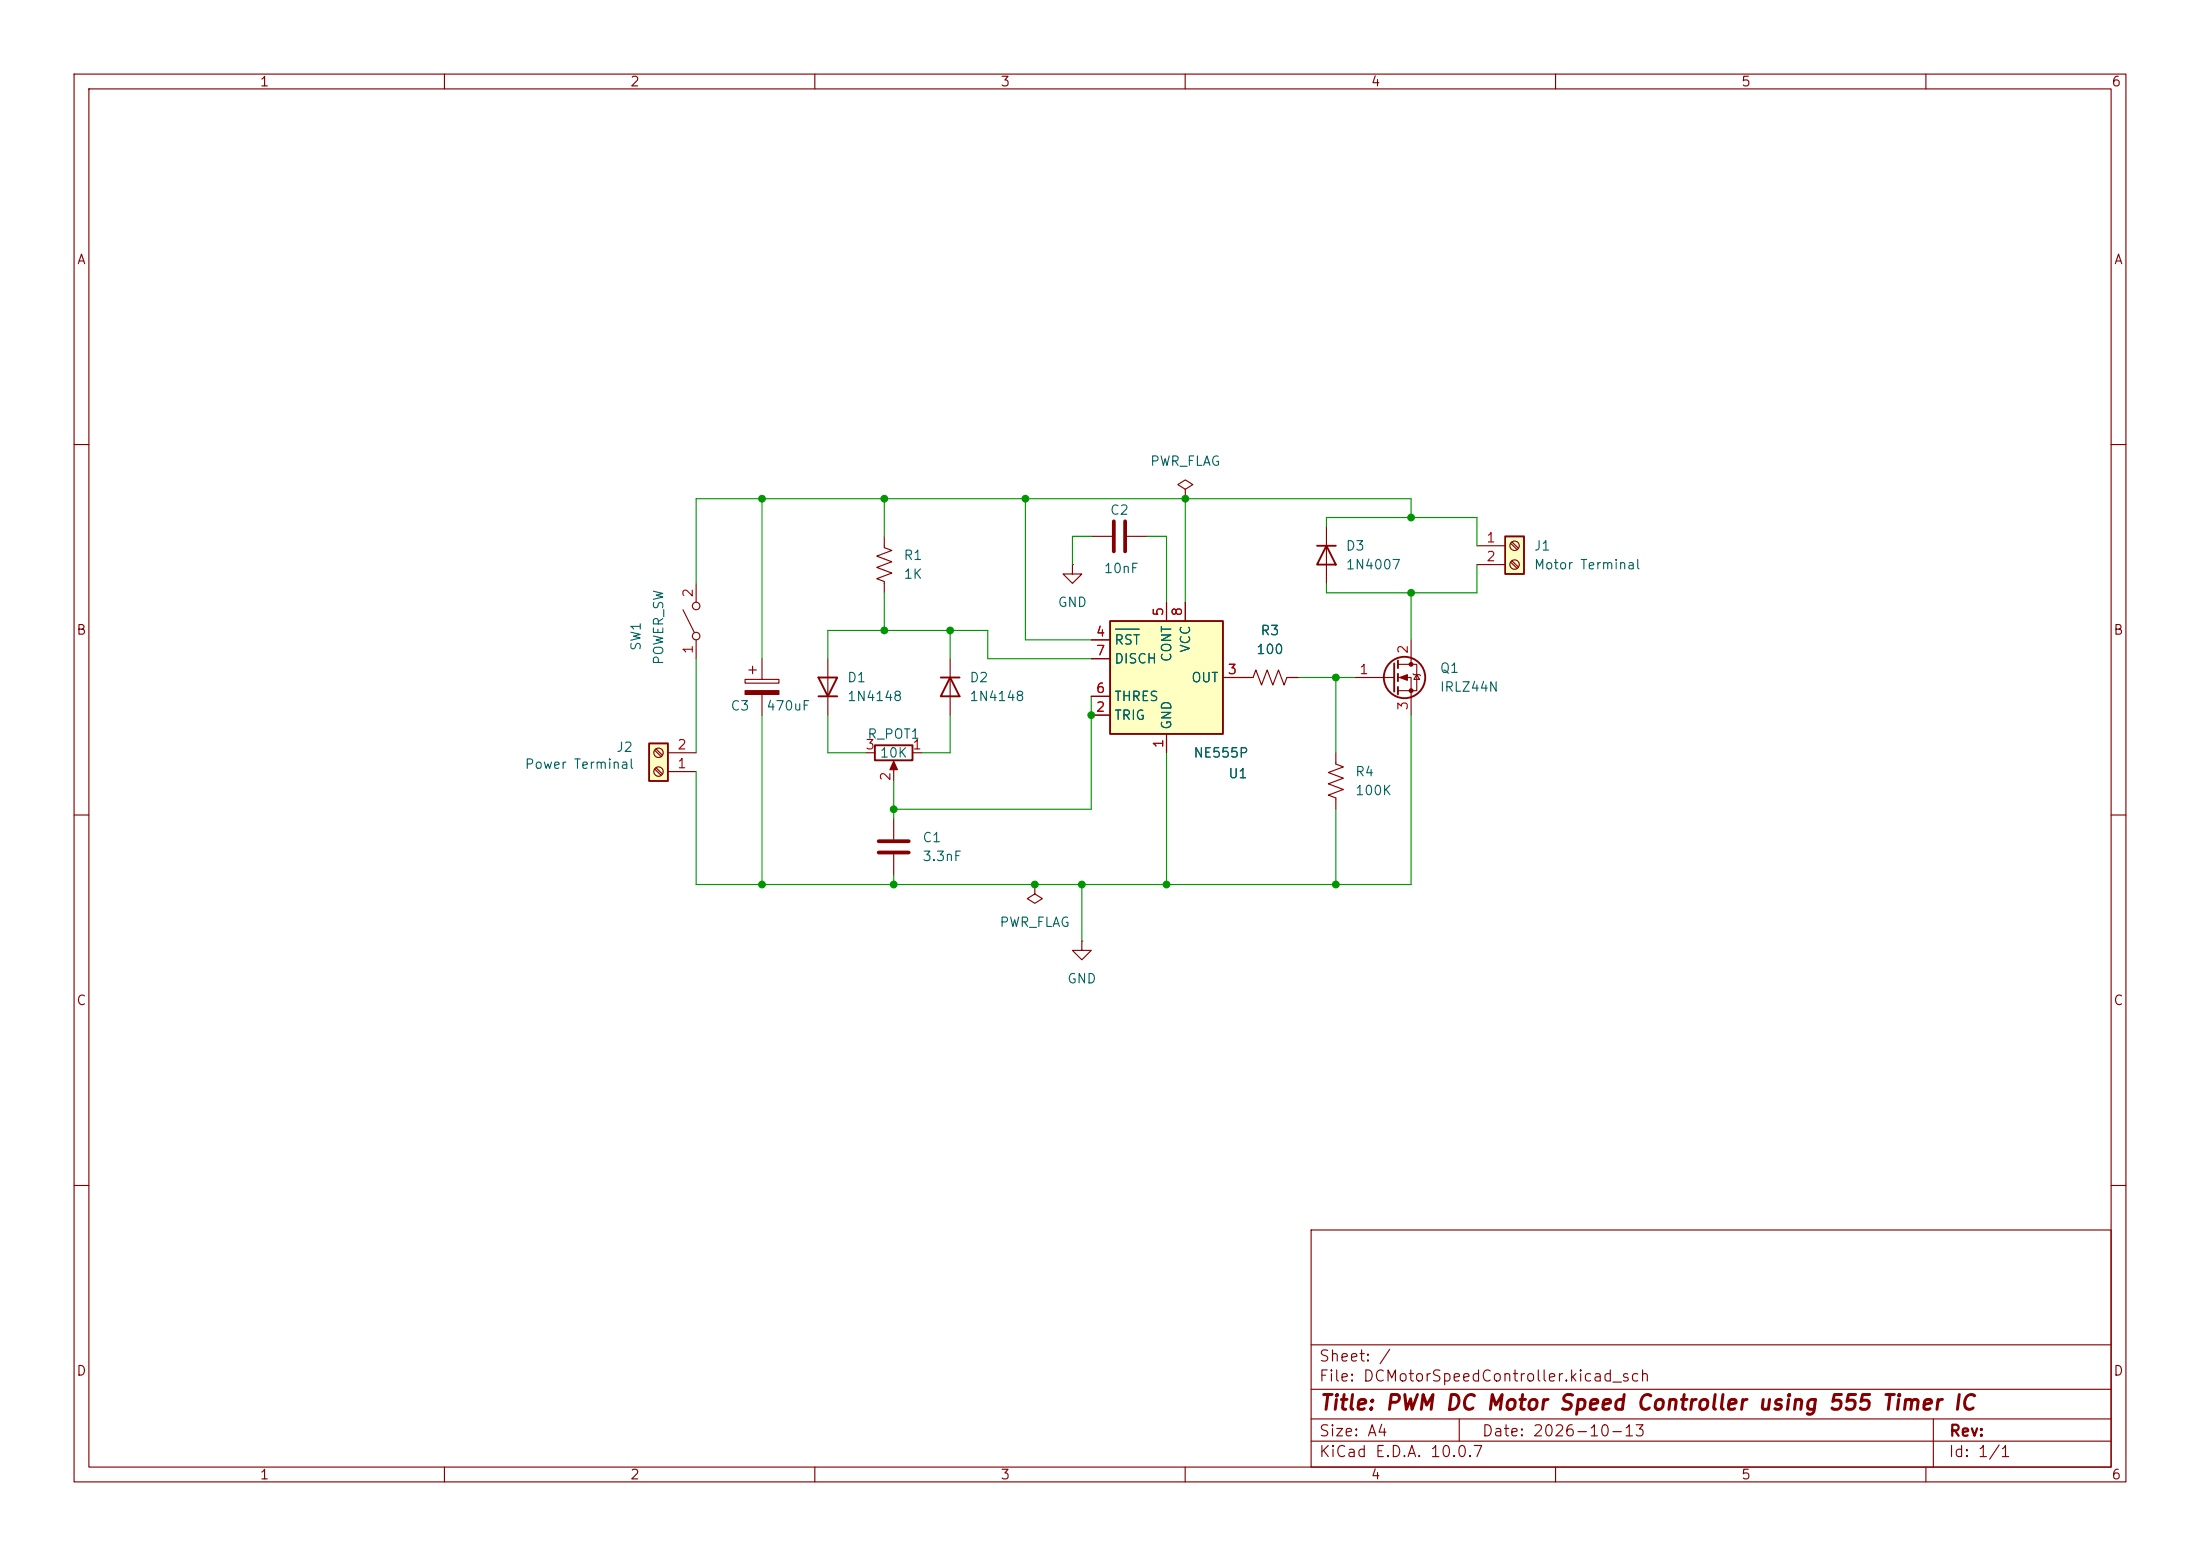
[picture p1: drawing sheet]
<svg xmlns="http://www.w3.org/2000/svg" width="297mm" height="210mm" viewBox="0 0 297 210" stroke-linecap="round" stroke-linejoin="round" font-family="sans-serif">
<g fill="none" stroke="#840000" stroke-width=".15">
<path d="M10 10h277v190h-277zM12 12h273v186h-273zM60 10v2M110 10v2M160 10v2M210 10v2M260 10v2M10 60h2M119.4 72.4v1.5l1 .4-2 .8 2 .7-2 .8 2 .7-2 .8 1 .4v1.5M160 66l1-.6-1-.6-1 .6 1 .6v1.3M160 67.3h.1M285 60h2"/>
<path d="M100.6 91.7h4.6v.5h-4.6zM101.1 90.4h1M101.6 89.9v1M102.9 88.9v2.8M102.9 93.7v2.8M111.8 88.9v7.6M182.9 91.4h5.3M188.7 89.7h2.6v3.5h-2.6M188.7 91.4h1.8v5.1M190.5 86.4v3.3M190.8 90.9l.1 .2h.7l.2 .1M191.3 91.1l.3 .6h-.7z"/>
<path d="M10 110h2M285 110h2M10 160h2M177 166h108v32h-108zM285 160h2M60 198v2M110 198v2M160 198v2M177 194.5h108M177 191.5h108M177 187.5h108M177 181.5h108"/>
<path d="M197 191.5v3M210 198v2M260 198v2M261 191.5v6.5"/>
</g>
<g fill="#840000" stroke="#840000" stroke-width=".15">
<path d="M100.6 93.2h4.6v.5h-4.6z"/>
<path d="M189 91.4l1-.3v.7z"/>
<circle cx="190.5" cy="89.7" r=".25"/>
<circle cx="190.5" cy="93.2" r=".25"/>
</g>
<g fill="none" stroke="#840000" stroke-width=".25">
<path d="M110.5 91.4h2.5l-1.2 2.6zM110.5 94h2.5M188.2 89.5v3.8M188.7 89.2v1M188.7 90.9v1M188.7 92.7v1"/>
<circle cx="189.6" cy="91.4" r="2.79"/>
</g>
<path d="M87.6 100.3h2.6v5.1h-2.6z" fill="#ffffc2"/>
<path d="M177.8 73.7h2.5M179.1 73.7l1.2 2.5h-2.5zM87.6 100.3h2.6v5.1h-2.6zM118.1 100.6h5.1v2h-5.1z" fill="none" stroke="#840000" stroke-width=".25"/>
<g fill="none" stroke="#840000" stroke-width=".15">
<path d="M94 78.7v2.6M179.1 71.1v7.6M92.2 82.3l1.5 3M94 86.4v2.5M88.4 103.8l.9 .8M88.4 101.3l.9 .8M88.6 103.6l.8 .9M88.6 101.1l.8 .8M90.2 104.1h3.8M90.2 101.6h3.8M116.8 101.6h1.3M120.6 103.1v2.3"/>
<path d="M123.2 101.6h1.3"/>
<circle cx="94" cy="85.9" r=".51"/>
<circle cx="94" cy="81.8" r=".51"/>
<circle cx="88.9" cy="104.1" r=".63"/>
<circle cx="88.9" cy="101.6" r=".63"/>
</g>
<path d="M120.6 102.7l.6 1.2h-1.1z" fill="#840000" stroke="#840000" stroke-width=".15"/>
<path d="M149.9 83.8h15.2v15.3h-15.2z" fill="#ffffc2"/>
<path d="M149.9 83.8h15.2v15.3h-15.2z" fill="none" stroke="#840000" stroke-width=".25"/>
<path d="M147.3 96.5h2.6M147.3 86.4h2.6M147.3 94h2.6M147.3 88.9h2.6M157.5 81.3v2.5M157.5 99.1v2.5M160 81.3v2.5M165.1 91.4h4.1l.3-1 .8 2.1 .8-2.1 .7 2.1 .8-2.1 .8 2.1 .3-1.1h1.6M180.3 101.6v1.5l1.1 .4-2.1 .8 2.1 .7-2.1 .8 2.1 .8-2.1 .7 1 .4v1.5" fill="none" stroke="#840000" stroke-width=".15"/>
<path d="M150.6 84.9h3.2" fill="none" stroke="#006464" stroke-width=".15"/>
<path d="M203.2 72.4h2.5v5.1h-2.5z" fill="#ffffc2"/>
<path d="M203.2 72.4h2.5v5.1h-2.5zM127 91.4h2.5M128.3 91.4l1.2 2.6h-2.5z" fill="none" stroke="#840000" stroke-width=".25"/>
<g fill="none" stroke="#840000" stroke-width=".15">
<path d="M144.8 76.2v1.3h1.2l-1.2 1.2-1.3-1.2h1.3M144.8 76.2h.1M147.3 72.4h2.8M152.1 72.4h2.8M199.4 73.7h3.8M199.4 76.2h3.8M203.9 73.3l.9 .9M203.9 75.9l.9 .8M204.1 73.2l.9 .8M204.1 75.7l.9 .8M128.3 88.9v7.6M147.3 96.5h2.6"/>
<path d="M147.3 86.4h2.6M147.3 94h2.6M147.3 88.9h2.6M157.5 81.3v2.5M157.5 99.1v2.5M160 81.3v2.5M165.1 91.4h3.8M174 91.4h1.3M120.6 110.5v2.8M120.6 115.3v2.8M139.7 119.4v1.3l1 .6-1 .6-1-.6 1-.6M139.7 119.4h.1"/>
<path d="M146 127v1.3h1.3l-1.3 1.2-1.2-1.2h1.2M146 127h.1"/>
<circle cx="204.5" cy="76.2" r=".63"/>
<circle cx="204.5" cy="73.7" r=".63"/>
</g>
<path d="M150.4 70.4v4M151.9 70.4v4M118.6 113.5h4.1M118.6 115.1h4.1" fill="none" stroke="#840000" stroke-width=".51"/>
<g fill="none" stroke="#009600" stroke-width=".15">
<path d="M102.9 67.3v21.6M119.4 67.3v5.1M138.4 67.3v19.1h8.9M147.3 72.4h-2.5v3.8M154.9 72.4h2.6v8.9M160 67.3v14M179.1 71.1v-1.2h20.3v3.8M190.5 69.9v-2.6h-96.5v11.4M199.4 76.2v3.8h-20.3v-1.3M94 88.9v12.7M102.9 96.5v22.9M111.8 96.5v5.1h5"/>
<path d="M111.8 88.9v-3.8h21.5v3.8h14M119.4 80v5.1M128.3 96.5v5.1h-3.8M128.3 85.1v3.8M147.3 94v15.2h-26.7M175.3 91.4h7.6M180.3 91.4v10.2M190.5 96.5v22.9h-96.5v-15.3M190.5 80v6.4M120.6 105.4v5.1M120.6 118.1v1.3M146 119.4v7.6"/>
<path d="M157.5 101.6v17.8M180.3 109.2v10.2"/>
</g>
<path d="M150.6 84.9h3.2" fill="none" stroke="#006464" stroke-width=".15"/>
<g fill="#009600" stroke="#009600" stroke-width=".14">
<circle cx="120.6" cy="109.2" r=".46"/>
<circle cx="102.9" cy="119.4" r=".46"/>
<circle cx="119.4" cy="85.1" r=".46"/>
<circle cx="102.9" cy="67.3" r=".46"/>
<circle cx="119.4" cy="67.3" r=".46"/>
<circle cx="146" cy="119.4" r=".46"/>
<circle cx="157.5" cy="119.4" r=".46"/>
<circle cx="180.3" cy="91.4" r=".46"/>
<circle cx="160" cy="67.3" r=".46"/>
<circle cx="180.3" cy="119.4" r=".46"/>
<circle cx="190.5" cy="69.9" r=".46"/>
<circle cx="190.5" cy="80" r=".46"/>
<circle cx="128.3" cy="85.1" r=".46"/>
<circle cx="120.6" cy="119.4" r=".46"/>
<circle cx="139.7" cy="119.4" r=".46"/>
<circle cx="138.4" cy="67.3" r=".46"/>
<circle cx="147.3" cy="96.5" r=".46"/>
</g>
<text font-size="2" fill="#840000" x="178" y="190.8">Title: PWM DC Motor Speed Controller using 555 Timer IC</text>
<g font-size="1.5" fill="#840000">
<text x="178" y="184.1">Sheet: /</text>
<text x="178" y="186.8">File: DCMotorSpeedController.kicad_sch</text>
<text x="178" y="197">KiCad E.D.A. 10.0.7</text>
<text x="178" y="194.2">Size: A4</text>
<text x="200" y="194.2">Date: 2026-10-13</text>
<text x="263" y="197">Id: 1/1</text>
<text x="263" y="194.2">Rev:</text>
</g>
<g font-size="1.3" fill="#840000">
<text x="35" y="12">1</text>
<text x="85" y="12">2</text>
<text x="135" y="12">3</text>
<text x="185" y="12">4</text>
<text x="235" y="12">5</text>
<text x="285" y="12">6</text>
<text x="10.3" y="36">A</text>
<text x="285.3" y="36">A</text>
<text x="10.2" y="86">B</text>
<text x="285.2" y="86">B</text>
<text x="10.2" y="136">C</text>
<text x="285.2" y="136">C</text>
<text x="10.2" y="186">D</text>
<text x="285.2" y="186">D</text>
<text x="35" y="200">1</text>
<text x="85" y="200">2</text>
<text x="135" y="200">3</text>
<text x="185" y="200">4</text>
<text x="235" y="200">5</text>
<text x="285" y="200">6</text>
</g>
<g font-size="1.3" fill="#006464">
<text x="155.2" y="63.2">PWR_FLAG</text>
<text x="149.8" y="69.8">C2</text>
<text x="121.9" y="75.9">R1</text>
<text x="148.9" y="77.7">10nF</text>
<text x="181.6" y="74.6">D3</text>
<text x="181.6" y="77.2">1N4007</text>
<text x="207" y="74.6">J1</text>
<text x="207" y="77.2">Motor Terminal</text>
<text x="121.9" y="78.4">1K</text>
<text x="142.7" y="82.2">GND</text>
<text x="86.8" y="87.9" transform="rotate(-90 86.8 87.9)">SW1</text>
<text x="89.9" y="89.8" transform="rotate(-90 89.9 89.8)">POWER_SW</text>
<text x="150.3" y="87.3">RST</text>
<text x="150.3" y="89.9">DISCH</text>
<text x="158.4" y="89.5" transform="rotate(-90 158.4 89.5)">CONT</text>
<text x="161" y="88.2" transform="rotate(-90 161 88.2)">VCC</text>
<text x="169.5" y="88.6">100</text>
<text x="170.1" y="86.1">R3</text>
<text x="114.3" y="92.4">D1</text>
<text x="114.3" y="94.9">1N4148</text>
<text x="130.8" y="92.4">D2</text>
<text x="130.8" y="94.9">1N4148</text>
<text x="150.3" y="94.9">THRES</text>
<text x="160.7" y="92.4">OUT</text>
<text x="194.3" y="91.1">Q1</text>
<text x="194.3" y="93.7">IRLZ44N</text>
<text x="83.1" y="101.8">J2</text>
<text x="98.5" y="96.2">C3</text>
<text x="103.4" y="96.2">470uF</text>
<text x="117" y="100">R_POT1</text>
<text x="150.3" y="97.5">TRIG</text>
<text x="158.4" y="98.6" transform="rotate(-90 158.4 98.6)">GND</text>
<text x="70.8" y="104.1">Power Terminal</text>
<text x="118.7" y="102.6">10K</text>
<text x="161" y="102.6">NE555P</text>
<text x="165.7" y="105.4">U1</text>
<text x="182.9" y="105.1">R4</text>
<text x="182.9" y="107.6">100K</text>
<text x="124.4" y="114">C1</text>
<text x="124.4" y="116.5">3.3nF</text>
<text x="134.9" y="125.4">PWR_FLAG</text>
<text x="144" y="133">GND</text>
</g>
<g font-size="1.3" fill="#a90000">
<text x="200.6" y="73.5">1</text>
<text x="200.6" y="76.1">2</text>
<text x="93.8" y="80.7" transform="rotate(-90 93.8 80.7)">2</text>
<text x="157.3" y="83.3" transform="rotate(-90 157.3 83.3)">5</text>
<text x="159.9" y="83.3" transform="rotate(-90 159.9 83.3)">8</text>
<text x="93.8" y="88.4" transform="rotate(-90 93.8 88.4)">1</text>
<text x="147.9" y="86.2">4</text>
<text x="147.9" y="88.8">7</text>
<text x="190.4" y="88.4" transform="rotate(-90 190.4 88.4)">2</text>
<text x="147.9" y="93.8">6</text>
<text x="165.6" y="91.3">3</text>
<text x="183.4" y="91.3">1</text>
<text x="190.4" y="96" transform="rotate(-90 190.4 96)">3</text>
<text x="91.3" y="101.5">2</text>
<text x="116.7" y="101.5">3</text>
<text x="123.1" y="101.5">1</text>
<text x="147.9" y="96.4">2</text>
<text x="157.3" y="101.1" transform="rotate(-90 157.3 101.1)">1</text>
<text x="91.3" y="104">1</text>
<text x="120.5" y="105.5" transform="rotate(-90 120.5 105.5)">2</text>
</g>
</svg>
